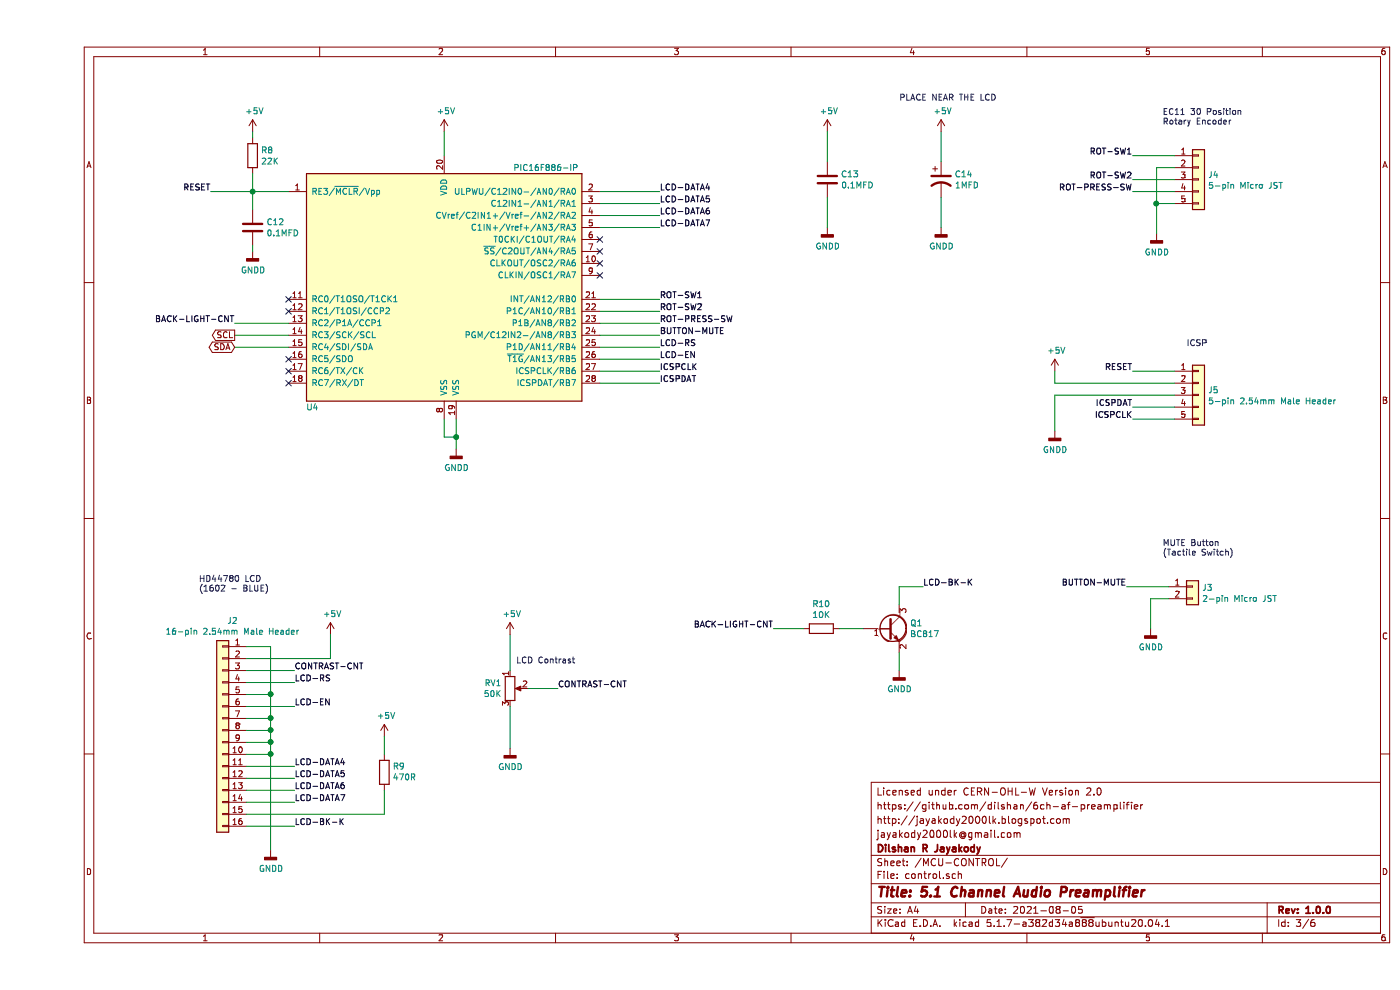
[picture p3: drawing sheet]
EESchema Schematic File Version 4
EELAYER 30 0
EELAYER END
$Descr A4 11693 8268
encoding utf-8
Sheet 3 6
Title "5.1 Channel Audio Preamplifier"
Date "2021-08-05"
Rev "1.0.0"
Comp "Dilshan R Jayakody"
Comment1 "jayakody2000lk@gmail.com"
Comment2 "http://jayakody2000lk.blogspot.com"
Comment3 "https://github.com/dilshan/6ch-af-preamplifier"
Comment4 "Licensed under CERN-OHL-W Version 2.0"
$EndDescr
$Comp
L MCU_Microchip_PIC16:PIC16F886-IP U4
U 1 1
P 3400 2400
F 0 "U4" H 2300 1400 50  0000 C CNN
F 1 "PIC16F886-IP" H 4250 3400 50  0000 C CNN
F 2 "Package_SO:SSOP-28_5.3x10.2mm_P0.65mm" H 3400 2400 50  0001 C CIN
F 3 "http://ww1.microchip.com/downloads/en/DeviceDoc/41291D.pdf" H 3400 2200 50  0001 C CNN
	1    3400 2400
	1    0    0    -1  
$EndComp
$Comp
L power:GNDD #PWR029
U 1 1
P 3500 3750
F 0 "#PWR029" H 3500 3500 50  0001 C CNN
F 1 "GNDD" H 3504 3595 50  0000 C CNN
F 2 "" H 3500 3750 50  0001 C CNN
F 3 "" H 3500 3750 50  0001 C CNN
	1    3500 3750
	1    0    0    -1  
$EndComp
Wire Wire Line
	3500 3500 3500 3650
Wire Wire Line
	3400 3500 3400 3650
Wire Wire Line
	3400 3650 3500 3650
Connection ~ 3500 3650
Wire Wire Line
	3500 3650 3500 3750
$Comp
L power:+5V #PWR028
U 1 1
P 3400 1100
F 0 "#PWR028" H 3400 950 50  0001 C CNN
F 1 "+5V" H 3415 1273 50  0000 C CNN
F 2 "" H 3400 1100 50  0001 C CNN
F 3 "" H 3400 1100 50  0001 C CNN
	1    3400 1100
	1    0    0    -1  
$EndComp
Wire Wire Line
	3400 1100 3400 1300
$Comp
L Device:C C12
U 1 1
P 1800 1900
F 0 "C12" H 1915 1946 50  0000 L CNN
F 1 "0.1MFD" H 1915 1855 50  0000 L CNN
F 2 "Capacitor_SMD:C_0805_2012Metric_Pad1.18x1.45mm_HandSolder" H 1838 1750 50  0001 C CNN
F 3 "~" H 1800 1900 50  0001 C CNN
	1    1800 1900
	1    0    0    -1  
$EndComp
$Comp
L Device:R R8
U 1 1
P 1800 1300
F 0 "R8" H 1870 1346 50  0000 L CNN
F 1 "22K" H 1870 1255 50  0000 L CNN
F 2 "Resistor_SMD:R_0805_2012Metric_Pad1.20x1.40mm_HandSolder" V 1730 1300 50  0001 C CNN
F 3 "~" H 1800 1300 50  0001 C CNN
	1    1800 1300
	1    0    0    -1  
$EndComp
$Comp
L power:+5V #PWR023
U 1 1
P 1800 1100
F 0 "#PWR023" H 1800 950 50  0001 C CNN
F 1 "+5V" H 1815 1273 50  0000 C CNN
F 2 "" H 1800 1100 50  0001 C CNN
F 3 "" H 1800 1100 50  0001 C CNN
	1    1800 1100
	1    0    0    -1  
$EndComp
Wire Wire Line
	1800 1100 1800 1150
Wire Wire Line
	1800 1450 1800 1600
Wire Wire Line
	2100 1600 1800 1600
Connection ~ 1800 1600
Wire Wire Line
	1800 1600 1800 1750
$Comp
L power:GNDD #PWR024
U 1 1
P 1800 2100
F 0 "#PWR024" H 1800 1850 50  0001 C CNN
F 1 "GNDD" H 1804 1945 50  0000 C CNN
F 2 "" H 1800 2100 50  0001 C CNN
F 3 "" H 1800 2100 50  0001 C CNN
	1    1800 2100
	1    0    0    -1  
$EndComp
Wire Wire Line
	1800 2050 1800 2100
Wire Wire Line
	1450 1600 1800 1600
Text Label 1450 1600 2    50   ~ 0
RESET
NoConn ~ 4700 2000
NoConn ~ 4700 2100
NoConn ~ 4700 2300
NoConn ~ 4700 2200
NoConn ~ 2100 2500
NoConn ~ 2100 2600
NoConn ~ 2100 3000
NoConn ~ 2100 3100
NoConn ~ 2100 3200
Wire Wire Line
	1650 2700 2100 2700
Text Label 1650 2700 2    50   ~ 0
BACK-LIGHT-CNT
Text GLabel 1650 2800 0    50   Output ~ 0
SCL
Text GLabel 1650 2900 0    50   BiDi ~ 0
SDA
Wire Wire Line
	1650 2800 2100 2800
Wire Wire Line
	1650 2900 2100 2900
Wire Wire Line
	5200 1600 4700 1600
Text Label 5200 1600 0    50   ~ 0
LCD-DATA4
Wire Wire Line
	5200 1700 4700 1700
Wire Wire Line
	5200 1800 4700 1800
Wire Wire Line
	5200 1900 4700 1900
Text Label 5200 1700 0    50   ~ 0
LCD-DATA5
Text Label 5200 1800 0    50   ~ 0
LCD-DATA6
Text Label 5200 1900 0    50   ~ 0
LCD-DATA7
Wire Wire Line
	5200 2500 4700 2500
Wire Wire Line
	5200 2600 4700 2600
Wire Wire Line
	5200 2700 4700 2700
Wire Wire Line
	5200 2800 4700 2800
Wire Wire Line
	5200 2900 4700 2900
Wire Wire Line
	5200 3000 4700 3000
Wire Wire Line
	5200 3100 4700 3100
Wire Wire Line
	5200 3200 4700 3200
Text Label 5200 3200 0    50   ~ 0
ICSPDAT
Text Label 5200 3100 0    50   ~ 0
ICSPCLK
Text Label 5200 2500 0    50   ~ 0
ROT-SW1
Text Label 5200 2600 0    50   ~ 0
ROT-SW2
Text Label 5200 2700 0    50   ~ 0
ROT-PRESS-SW
Text Label 5200 2800 0    50   ~ 0
BUTTON-MUTE
Text Label 5200 2900 0    50   ~ 0
LCD-RS
Text Label 5200 3000 0    50   ~ 0
LCD-EN
$Comp
L Connector_Generic:Conn_01x05 J4
U 1 1
P 9700 1500
F 0 "J4" H 9780 1542 50  0000 L CNN
F 1 "5-pin Micro JST" H 9780 1451 50  0000 L CNN
F 2 "Connector_JST:JST_EH_B5B-EH-A_1x05_P2.50mm_Vertical" H 9700 1500 50  0001 C CNN
F 3 "~" H 9700 1500 50  0001 C CNN
	1    9700 1500
	1    0    0    -1  
$EndComp
Wire Wire Line
	9150 1300 9500 1300
Wire Wire Line
	9150 1500 9500 1500
Wire Wire Line
	9150 1600 9500 1600
Text Label 9150 1300 2    50   ~ 0
ROT-SW1
Text Label 9150 1500 2    50   ~ 0
ROT-SW2
Text Label 9150 1600 2    50   ~ 0
ROT-PRESS-SW
$Comp
L power:GNDD #PWR040
U 1 1
P 9350 1950
F 0 "#PWR040" H 9350 1700 50  0001 C CNN
F 1 "GNDD" H 9354 1795 50  0000 C CNN
F 2 "" H 9350 1950 50  0001 C CNN
F 3 "" H 9350 1950 50  0001 C CNN
	1    9350 1950
	1    0    0    -1  
$EndComp
Wire Wire Line
	9350 1950 9350 1700
Wire Wire Line
	9350 1400 9500 1400
Wire Wire Line
	9500 1700 9350 1700
Connection ~ 9350 1700
Wire Wire Line
	9350 1700 9350 1400
Text Notes 9400 1050 0    50   ~ 0
EC11 30 Position \nRotary Encoder
$Comp
L Connector_Generic:Conn_01x05 J5
U 1 1
P 9700 3300
F 0 "J5" H 9780 3342 50  0000 L CNN
F 1 "5-pin 2.54mm Male Header" H 9780 3251 50  0000 L CNN
F 2 "Connector_PinHeader_2.54mm:PinHeader_1x05_P2.54mm_Vertical" H 9700 3300 50  0001 C CNN
F 3 "~" H 9700 3300 50  0001 C CNN
	1    9700 3300
	1    0    0    -1  
$EndComp
Wire Wire Line
	9150 3100 9500 3100
Wire Wire Line
	9150 3400 9500 3400
Wire Wire Line
	9150 3500 9500 3500
Text Label 9150 3100 2    50   ~ 0
RESET
Text Label 9150 3400 2    50   ~ 0
ICSPDAT
Text Label 9150 3500 2    50   ~ 0
ICSPCLK
$Comp
L power:+5V #PWR037
U 1 1
P 8500 3100
F 0 "#PWR037" H 8500 2950 50  0001 C CNN
F 1 "+5V" H 8515 3273 50  0000 C CNN
F 2 "" H 8500 3100 50  0001 C CNN
F 3 "" H 8500 3100 50  0001 C CNN
	1    8500 3100
	1    0    0    -1  
$EndComp
$Comp
L power:GNDD #PWR038
U 1 1
P 8500 3600
F 0 "#PWR038" H 8500 3350 50  0001 C CNN
F 1 "GNDD" H 8504 3445 50  0000 C CNN
F 2 "" H 8500 3600 50  0001 C CNN
F 3 "" H 8500 3600 50  0001 C CNN
	1    8500 3600
	1    0    0    -1  
$EndComp
Wire Wire Line
	9500 3200 8500 3200
Wire Wire Line
	8500 3200 8500 3100
Wire Wire Line
	9500 3300 8500 3300
Wire Wire Line
	8500 3300 8500 3600
Text Notes 9600 2900 0    50   ~ 0
ICSP
$Comp
L Connector_Generic:Conn_01x02 J3
U 1 1
P 9650 4900
F 0 "J3" H 9730 4892 50  0000 L CNN
F 1 "2-pin Micro JST" H 9730 4801 50  0000 L CNN
F 2 "Connector_JST:JST_EH_B2B-EH-A_1x02_P2.50mm_Vertical" H 9650 4900 50  0001 C CNN
F 3 "~" H 9650 4900 50  0001 C CNN
	1    9650 4900
	1    0    0    -1  
$EndComp
Wire Wire Line
	9100 4900 9450 4900
Text Label 9100 4900 2    50   ~ 0
BUTTON-MUTE
$Comp
L power:GNDD #PWR039
U 1 1
P 9300 5250
F 0 "#PWR039" H 9300 5000 50  0001 C CNN
F 1 "GNDD" H 9304 5095 50  0000 C CNN
F 2 "" H 9300 5250 50  0001 C CNN
F 3 "" H 9300 5250 50  0001 C CNN
	1    9300 5250
	1    0    0    -1  
$EndComp
Wire Wire Line
	9450 5000 9300 5000
Wire Wire Line
	9300 5000 9300 5250
$Comp
L Connector_Generic:Conn_01x16 J2
U 1 1
P 1550 6100
F 0 "J2" H 1468 7017 50  0000 C CNN
F 1 "16-pin 2.54mm Male Header" H 1468 6926 50  0000 C CNN
F 2 "Connector_PinHeader_2.54mm:PinHeader_1x16_P2.54mm_Vertical" H 1550 6100 50  0001 C CNN
F 3 "~" H 1550 6100 50  0001 C CNN
	1    1550 6100
	-1   0    0    -1  
$EndComp
Text Notes 9400 4650 0    50   ~ 0
MUTE Button \n(Tactile Switch)
$Comp
L power:GNDD #PWR025
U 1 1
P 1950 7100
F 0 "#PWR025" H 1950 6850 50  0001 C CNN
F 1 "GNDD" H 1954 6945 50  0000 C CNN
F 2 "" H 1950 7100 50  0001 C CNN
F 3 "" H 1950 7100 50  0001 C CNN
	1    1950 7100
	1    0    0    -1  
$EndComp
Wire Wire Line
	1750 5400 1950 5400
Wire Wire Line
	1950 5400 1950 5800
$Comp
L power:+5V #PWR026
U 1 1
P 2450 5300
F 0 "#PWR026" H 2450 5150 50  0001 C CNN
F 1 "+5V" H 2465 5473 50  0000 C CNN
F 2 "" H 2450 5300 50  0001 C CNN
F 3 "" H 2450 5300 50  0001 C CNN
	1    2450 5300
	1    0    0    -1  
$EndComp
Wire Wire Line
	1750 5500 2450 5500
Wire Wire Line
	2450 5500 2450 5300
Wire Wire Line
	2150 5600 1750 5600
Text Label 2150 5600 0    50   ~ 0
CONTRAST-CNT
Wire Wire Line
	2150 5700 1750 5700
Text Label 2150 5700 0    50   ~ 0
LCD-RS
Wire Wire Line
	1750 5800 1950 5800
Connection ~ 1950 5800
Wire Wire Line
	1950 5800 1950 6000
Wire Wire Line
	2150 5900 1750 5900
Text Label 2150 5900 0    50   ~ 0
LCD-EN
Wire Wire Line
	1750 6000 1950 6000
Connection ~ 1950 6000
Wire Wire Line
	1950 6000 1950 6100
Wire Wire Line
	1750 6100 1950 6100
Connection ~ 1950 6100
Wire Wire Line
	1950 6100 1950 6200
Wire Wire Line
	1750 6200 1950 6200
Connection ~ 1950 6200
Wire Wire Line
	1950 6200 1950 6300
Wire Wire Line
	1750 6300 1950 6300
Connection ~ 1950 6300
Wire Wire Line
	1950 6300 1950 7100
Wire Wire Line
	2150 6400 1750 6400
Wire Wire Line
	2150 6500 1750 6500
Wire Wire Line
	2150 6600 1750 6600
Wire Wire Line
	2150 6700 1750 6700
Text Label 2150 6400 0    50   ~ 0
LCD-DATA4
Text Label 2150 6500 0    50   ~ 0
LCD-DATA5
Text Label 2150 6600 0    50   ~ 0
LCD-DATA6
Text Label 2150 6700 0    50   ~ 0
LCD-DATA7
Wire Wire Line
	2150 6900 1750 6900
Text Label 2150 6900 0    50   ~ 0
LCD-BK-K
Text Notes 1350 4950 0    50   ~ 0
HD44780 LCD\n(1602 - BLUE)
$Comp
L Device:R_POT RV1
U 1 1
P 3950 5750
F 0 "RV1" H 3881 5796 50  0000 R CNN
F 1 "50K" H 3881 5705 50  0000 R CNN
F 2 "Potentiometer_SMD:Potentiometer_Bourns_TC33X_Vertical" H 3950 5750 50  0001 C CNN
F 3 "~" H 3950 5750 50  0001 C CNN
	1    3950 5750
	1    0    0    -1  
$EndComp
$Comp
L power:+5V #PWR030
U 1 1
P 3950 5300
F 0 "#PWR030" H 3950 5150 50  0001 C CNN
F 1 "+5V" H 3965 5473 50  0000 C CNN
F 2 "" H 3950 5300 50  0001 C CNN
F 3 "" H 3950 5300 50  0001 C CNN
	1    3950 5300
	1    0    0    -1  
$EndComp
$Comp
L power:GNDD #PWR031
U 1 1
P 3950 6250
F 0 "#PWR031" H 3950 6000 50  0001 C CNN
F 1 "GNDD" H 3954 6095 50  0000 C CNN
F 2 "" H 3950 6250 50  0001 C CNN
F 3 "" H 3950 6250 50  0001 C CNN
	1    3950 6250
	1    0    0    -1  
$EndComp
Wire Wire Line
	3950 5300 3950 5600
Wire Wire Line
	3950 6250 3950 5900
Wire Wire Line
	4350 5750 4100 5750
Text Label 4350 5750 0    50   ~ 0
CONTRAST-CNT
Text Notes 4000 5550 0    50   ~ 0
LCD Contrast
$Comp
L Transistor_BJT:BC817 Q1
U 1 1
P 7100 5250
F 0 "Q1" H 7291 5296 50  0000 L CNN
F 1 "BC817" H 7291 5205 50  0000 L CNN
F 2 "Package_TO_SOT_SMD:SOT-23" H 7300 5175 50  0001 L CIN
F 3 "https://www.onsemi.com/pub/Collateral/BC818-D.pdf" H 7100 5250 50  0001 L CNN
	1    7100 5250
	1    0    0    -1  
$EndComp
$Comp
L power:GNDD #PWR034
U 1 1
P 7200 5600
F 0 "#PWR034" H 7200 5350 50  0001 C CNN
F 1 "GNDD" H 7204 5445 50  0000 C CNN
F 2 "" H 7200 5600 50  0001 C CNN
F 3 "" H 7200 5600 50  0001 C CNN
	1    7200 5600
	1    0    0    -1  
$EndComp
$Comp
L Device:R R10
U 1 1
P 6550 5250
F 0 "R10" V 6343 5250 50  0000 C CNN
F 1 "10K" V 6434 5250 50  0000 C CNN
F 2 "Resistor_SMD:R_0805_2012Metric_Pad1.20x1.40mm_HandSolder" V 6480 5250 50  0001 C CNN
F 3 "~" H 6550 5250 50  0001 C CNN
	1    6550 5250
	0    1    1    0   
$EndComp
Wire Wire Line
	7200 5450 7200 5600
Wire Wire Line
	7400 4900 7200 4900
Wire Wire Line
	7200 4900 7200 5050
Wire Wire Line
	6700 5250 6900 5250
Wire Wire Line
	6150 5250 6400 5250
Text Label 6150 5250 2    50   ~ 0
BACK-LIGHT-CNT
Text Label 7400 4900 0    50   ~ 0
LCD-BK-K
$Comp
L Device:R R9
U 1 1
P 2900 6450
F 0 "R9" H 2830 6404 50  0000 R CNN
F 1 "470R" H 2830 6495 50  0000 R CNN
F 2 "Resistor_SMD:R_0805_2012Metric_Pad1.20x1.40mm_HandSolder" V 2830 6450 50  0001 C CNN
F 3 "~" H 2900 6450 50  0001 C CNN
	1    2900 6450
	-1   0    0    1   
$EndComp
$Comp
L power:+5V #PWR027
U 1 1
P 2900 6150
F 0 "#PWR027" H 2900 6000 50  0001 C CNN
F 1 "+5V" H 2915 6323 50  0000 C CNN
F 2 "" H 2900 6150 50  0001 C CNN
F 3 "" H 2900 6150 50  0001 C CNN
	1    2900 6150
	1    0    0    -1  
$EndComp
Wire Wire Line
	2900 6800 2900 6600
Wire Wire Line
	1750 6800 2900 6800
Wire Wire Line
	2900 6150 2900 6300
$Comp
L power:+5V #PWR032
U 1 1
P 6600 1100
F 0 "#PWR032" H 6600 950 50  0001 C CNN
F 1 "+5V" H 6615 1273 50  0000 C CNN
F 2 "" H 6600 1100 50  0001 C CNN
F 3 "" H 6600 1100 50  0001 C CNN
	1    6600 1100
	1    0    0    -1  
$EndComp
$Comp
L power:+5V #PWR035
U 1 1
P 7550 1100
F 0 "#PWR035" H 7550 950 50  0001 C CNN
F 1 "+5V" H 7565 1273 50  0000 C CNN
F 2 "" H 7550 1100 50  0001 C CNN
F 3 "" H 7550 1100 50  0001 C CNN
	1    7550 1100
	1    0    0    -1  
$EndComp
$Comp
L Device:C C13
U 1 1
P 6600 1500
F 0 "C13" H 6715 1546 50  0000 L CNN
F 1 "0.1MFD" H 6715 1455 50  0000 L CNN
F 2 "Capacitor_SMD:C_0805_2012Metric_Pad1.18x1.45mm_HandSolder" H 6638 1350 50  0001 C CNN
F 3 "~" H 6600 1500 50  0001 C CNN
	1    6600 1500
	1    0    0    -1  
$EndComp
$Comp
L Device:CP1 C14
U 1 1
P 7550 1500
F 0 "C14" H 7665 1546 50  0000 L CNN
F 1 "1MFD" H 7665 1455 50  0000 L CNN
F 2 "Capacitor_SMD:CP_Elec_4x5.3" H 7550 1500 50  0001 C CNN
F 3 "~" H 7550 1500 50  0001 C CNN
	1    7550 1500
	1    0    0    -1  
$EndComp
$Comp
L power:GNDD #PWR033
U 1 1
P 6600 1900
F 0 "#PWR033" H 6600 1650 50  0001 C CNN
F 1 "GNDD" H 6604 1745 50  0000 C CNN
F 2 "" H 6600 1900 50  0001 C CNN
F 3 "" H 6600 1900 50  0001 C CNN
	1    6600 1900
	1    0    0    -1  
$EndComp
$Comp
L power:GNDD #PWR036
U 1 1
P 7550 1900
F 0 "#PWR036" H 7550 1650 50  0001 C CNN
F 1 "GNDD" H 7554 1745 50  0000 C CNN
F 2 "" H 7550 1900 50  0001 C CNN
F 3 "" H 7550 1900 50  0001 C CNN
	1    7550 1900
	1    0    0    -1  
$EndComp
Wire Wire Line
	6600 1100 6600 1350
Wire Wire Line
	6600 1650 6600 1900
Wire Wire Line
	7550 1100 7550 1350
Wire Wire Line
	7550 1650 7550 1900
Text Notes 7200 850  0    50   ~ 0
PLACE NEAR THE LCD
$EndSCHEMATC
